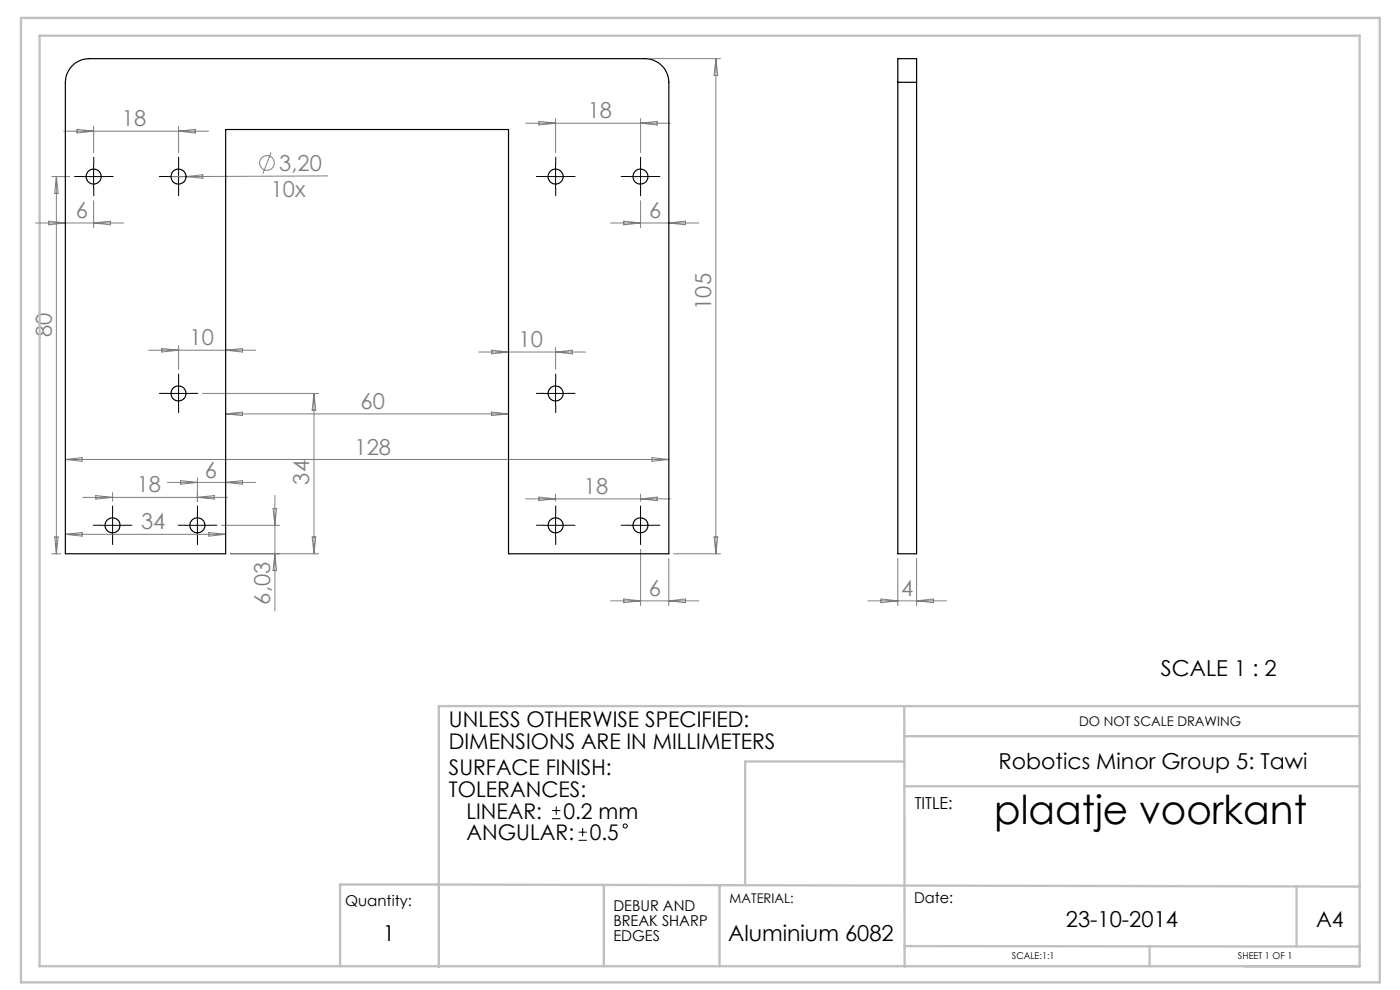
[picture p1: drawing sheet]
<svg xmlns="http://www.w3.org/2000/svg" width="297mm" height="210mm" viewBox="0 0 297 210" stroke-linecap="round" stroke-linejoin="round" font-family="sans-serif">
<g fill="none" stroke="#808080" stroke-width=".21">
<path d="M137.9 12.4h15M151.9 12.4v105.1M151.9 12.4l.4 3.6h-.8zM11 37.5h3.8M12 37.5v80M12 37.5l.3 3.5h-.7zM13.5 27.8h30.7M16.3 27.4l3.6 .4-3.6 .4zM19.9 26.8v5.6M36.3 37.5h3.2M37.9 26.8v5.6M37.9 27.8l3.5-.4v.8z"/>
<path d="M39.5 37.5l3.5-.4v.7zM57.5 32.3l-1.7 4.5M69.6 37.3l-30.1 .2M111.5 26.1h30.7M114.3 25.7l3.6 .4-3.6 .4zM117.9 25.1v7.3M135.9 25.1v7.3M135.9 26.1l3.5-.4v.8zM7.5 47.3h18.7M10.3 46.9l3.6 .4-3.6 .4zM19.9 42.6v5.7M19.9 47.3l3.5-.4v.8z"/>
<path d="M129.5 47.3h18.7M132.3 46.9l3.6 .4-3.6 .4zM135.9 42.6v5.7M141.9 47.3l3.5-.4v.8zM31.5 74.3h22.7M34.3 73.9l3.6 .4-3.6 .4zM37.9 73.3v5M47.9 74.3l3.5-.4v.8zM101.5 74.7h22.7M104.3 74.3l3.6 .4-3.6 .4zM117.9 73.7v4.6M117.9 74.7l3.5-.4v.8z"/>
<path d="M13.9 97.5h128M13.9 97.5l3.5-.4v.8zM43 83.5h24.6M47.9 87.8h60M47.9 87.8l3.5-.4v.8zM66.6 83.5v34M66.6 83.5l.4 3.5h-.8zM104.3 87.4l3.6 .4-3.6 .4zM138.3 97.1l3.6 .4-3.6 .4zM11 117.5h1.9M11.6 113.9h.7l-.3 3.6zM13.9 113.3l3.5-.3v.7z"/>
<path d="M13.9 113.3h34M17.5 105.5h30.7M20.3 105.1l3.6 .4-3.6 .4zM23.9 104.5v1.8M35.5 102.3h18.7M38.3 101.9l3.6 .4-3.6 .4zM41.9 101.3v5M41.9 105.5l3.5-.4v.8zM44.3 113l3.6 .3-3.6 .4zM47 111.4h12.3M47.9 102.3l3.5-.4v.8zM48.9 117.5h18.7"/>
<path d="M57.9 107.9h.8l-.4 3.5zM58.3 105.1v24.5M58.3 117.5l.4 3.5h-.8zM66.2 113.9h.8l-.4 3.6zM111.5 105.8h30.7M114.3 105.4l3.6 .4-3.6 .4zM117.9 104.8v1.5M135.9 104.8v1.5M135.9 116.5v12M135.9 105.8l3.5-.4v.8zM141.9 118.5v10M142.9 117.5h10"/>
<path d="M151.5 113.9h.8l-.4 3.6zM190.5 118.5v10M194.5 118.5v10M129.5 127.5h18.7M132.3 127.1l3.6 .4-3.6 .3zM141.9 127.5l3.5-.4v.7zM184.1 127.5h16.7M186.9 127.1l3.6 .4-3.6 .3zM194.5 127.5l3.5-.4v.7z"/>
<circle cx="56.6" cy="34.6" r="1.56"/>
</g>
<g fill="none" stroke="#000" stroke-width=".21">
<path d="M17.4 37.5h5M19.9 35v5M35.4 37.5h5M37.9 35v5M115.4 37.5h5M117.9 35v5M133.4 37.5h5M135.9 35v5M35.4 83.5h5M37.9 81v5M115.4 83.5h5M117.9 81v5"/>
<path d="M21.4 111.4h5M23.9 108.9v5M39.4 111.4h5M41.9 108.9v5M115.4 111.4h5M117.9 108.9v5M133.4 111.4h5M135.9 108.9v5M117.1 173.7h1.8M117.1 171.9h1.8M118 171.1v1.7M122.7 178.3h1.8"/>
<path d="M122.7 176.5h1.8M123.6 175.6v1.8"/>
<circle cx="132.6" cy="175.2" r=".44"/>
</g>
<g fill="none" stroke="#000" stroke-width=".21" stroke-dasharray="15.2 1.3 1.3 1.3">
<path d="M17.4 37.4h-1.6M19.9 34.9v-1.6M19.9 39.9v1.6M22.4 37.4h1.6M35.4 37.4h-1.6M37.9 34.9v-1.6M37.9 39.9v1.6M40.4 37.4h1.6M115.4 37.4h-1.6M117.9 34.9v-1.6M117.9 39.9v1.6M120.4 37.4h1.6"/>
<path d="M133.4 37.4h-1.6M135.9 34.9v-1.6M135.9 39.9v1.6M138.4 37.4h1.6M35.4 83.4h-1.6M37.9 80.9v-1.6M37.9 85.9v1.6M40.4 83.4h1.6M115.4 83.4h-1.6M117.9 80.9v-1.6M117.9 85.9v1.6M120.4 83.4h1.6"/>
<path d="M21.4 111.4h-1.6M23.9 108.9v-1.6M23.9 113.9v1.6M26.4 111.4h1.6M39.4 111.4h-1.6M41.9 108.9v-1.6M41.9 113.9v1.6M44.4 111.4h1.6M115.4 111.4h-1.6M117.9 108.9v-1.6M117.9 113.9v1.6M120.4 111.4h1.6"/>
<path d="M133.4 111.4h-1.6M135.9 108.9v-1.6M135.9 113.9v1.6M138.4 111.4h1.6"/>
</g>
<g fill="none" stroke="#c0c0c0" stroke-width=".5">
<path d="M4.4 3.8h288.3v204.6h-288.3zM8.4 7.6h280v197.4h-280zM191.8 149.8l.1 55.3M191.8 156.2h96.6M288.4 149.8h-195.3v55.3M191.8 166.8h96.6M191.8 161.5h-33.7v26.3M128.1 187.7v17.3M152.6 187.7v17.3M275.1 188v12.7M288.4 188.1l-216.3-.5v17.4M191.9 200.7l96.5 .1"/>
<path d="M243.9 200.7v4.3"/>
</g>
<g fill="none" stroke="#000" stroke-width=".25">
<path d="M15.3 13.9a5.2 5.2 0 0 1 3.6-1.5h118a5.1 5.1 0 0 1 5 5.1v100h-34v-90h-60v90h-34v-100a4.9 4.9 0 0 1 1.4-3.6zM190.5 17.5v-5.1h4v5.1M190.5 17.5v100h4v-100M190.5 17.5h4"/>
<circle cx="19.9" cy="37.5" r="1.61"/>
<circle cx="37.9" cy="37.5" r="1.61"/>
<circle cx="117.9" cy="37.5" r="1.61"/>
<circle cx="135.9" cy="37.5" r="1.61"/>
<circle cx="37.9" cy="83.5" r="1.61"/>
<circle cx="117.9" cy="83.5" r="1.61"/>
<circle cx="23.9" cy="111.4" r="1.6"/>
<circle cx="41.9" cy="111.4" r="1.6"/>
<circle cx="117.9" cy="111.4" r="1.61"/>
<circle cx="135.9" cy="111.4" r="1.61"/>
</g>
<text font-size="8.5" x="210.9" y="174.8">plaatje voorkant</text>
<g font-size="4.7" fill="#808080">
<text x="25.9" y="26.8">18</text>
<text x="124.7" y="25.1">18</text>
<text x="57.4" y="41.9">10x</text>
<text x="59.2" y="36.3">3,20</text>
<text x="16.1" y="46.3">6</text>
<text x="137.7" y="46.3">6</text>
<text x="150.9" y="65.7" transform="rotate(-90 150.9 65.7)">105</text>
<text x="11" y="71.5" transform="rotate(-90 11 71.5)">80</text>
<text x="40.2" y="73.3">10</text>
<text x="110" y="73.7">10</text>
<text x="76.5" y="86.7">60</text>
<text x="43.4" y="101.3">6</text>
<text x="75.2" y="96.4">128</text>
<text x="29" y="104.5">18</text>
<text x="65.6" y="102.8" transform="rotate(-90 65.6 102.8)">34</text>
<text x="123.9" y="104.8">18</text>
<text x="29.9" y="112.3">34</text>
<text x="57.3" y="128.3" transform="rotate(-90 57.3 128.3)">6,03</text>
<text x="137.6" y="126.4">6</text>
<text x="191.2" y="126.4">4</text>
</g>
<g font-size="4.7">
<text x="246.3" y="143.3">SCALE 1 : 2</text>
<text x="211.8" y="163.1">Robotics Minor Group 5: Tawi</text>
<text x="226.1" y="196.6">23-10-2014</text>
<text x="81.2" y="199.5">1</text>
<text x="154.5" y="199.5">Aluminium 6082</text>
</g>
<g font-size="4.6">
<text x="95.2" y="154.3">UNLESS OTHERWISE SPECIFIED:</text>
<text x="95.2" y="158.9">DIMENSIONS ARE IN MILLIMETERS</text>
<text x="95.2" y="164.5">SURFACE FINISH:</text>
<text x="95.2" y="169.1">TOLERANCES:</text>
<text x="98.9" y="173.7">LINEAR:</text>
<text x="119.5" y="173.7">0.2 mm</text>
<text x="99" y="178.2">ANGULAR:</text>
<text x="125.1" y="178.2">0.5</text>
<text x="279.2" y="196.6">A4</text>
</g>
<text font-size="3.5" x="194" y="171.7">TITLE:</text>
<g font-size="3.2">
<text x="193.9" y="191.5">Date:</text>
<text x="73.2" y="192.2">Quantity:</text>
<text x="130.1" y="193.2">DEBUR AND</text>
<text x="130.1" y="196.4">BREAK SHARP</text>
<text x="130.1" y="199.6">EDGES</text>
</g>
<g font-size="2.8">
<text x="228.9" y="153.9">DO NOT SCALE DRAWING</text>
<text x="154.8" y="191.5">MATERIAL:</text>
</g>
<g font-size="2">
<text x="214.7" y="203.5">SCALE:1:1</text>
<text x="262.6" y="203.5">SHEET 1 OF 1</text>
</g>
</svg>
